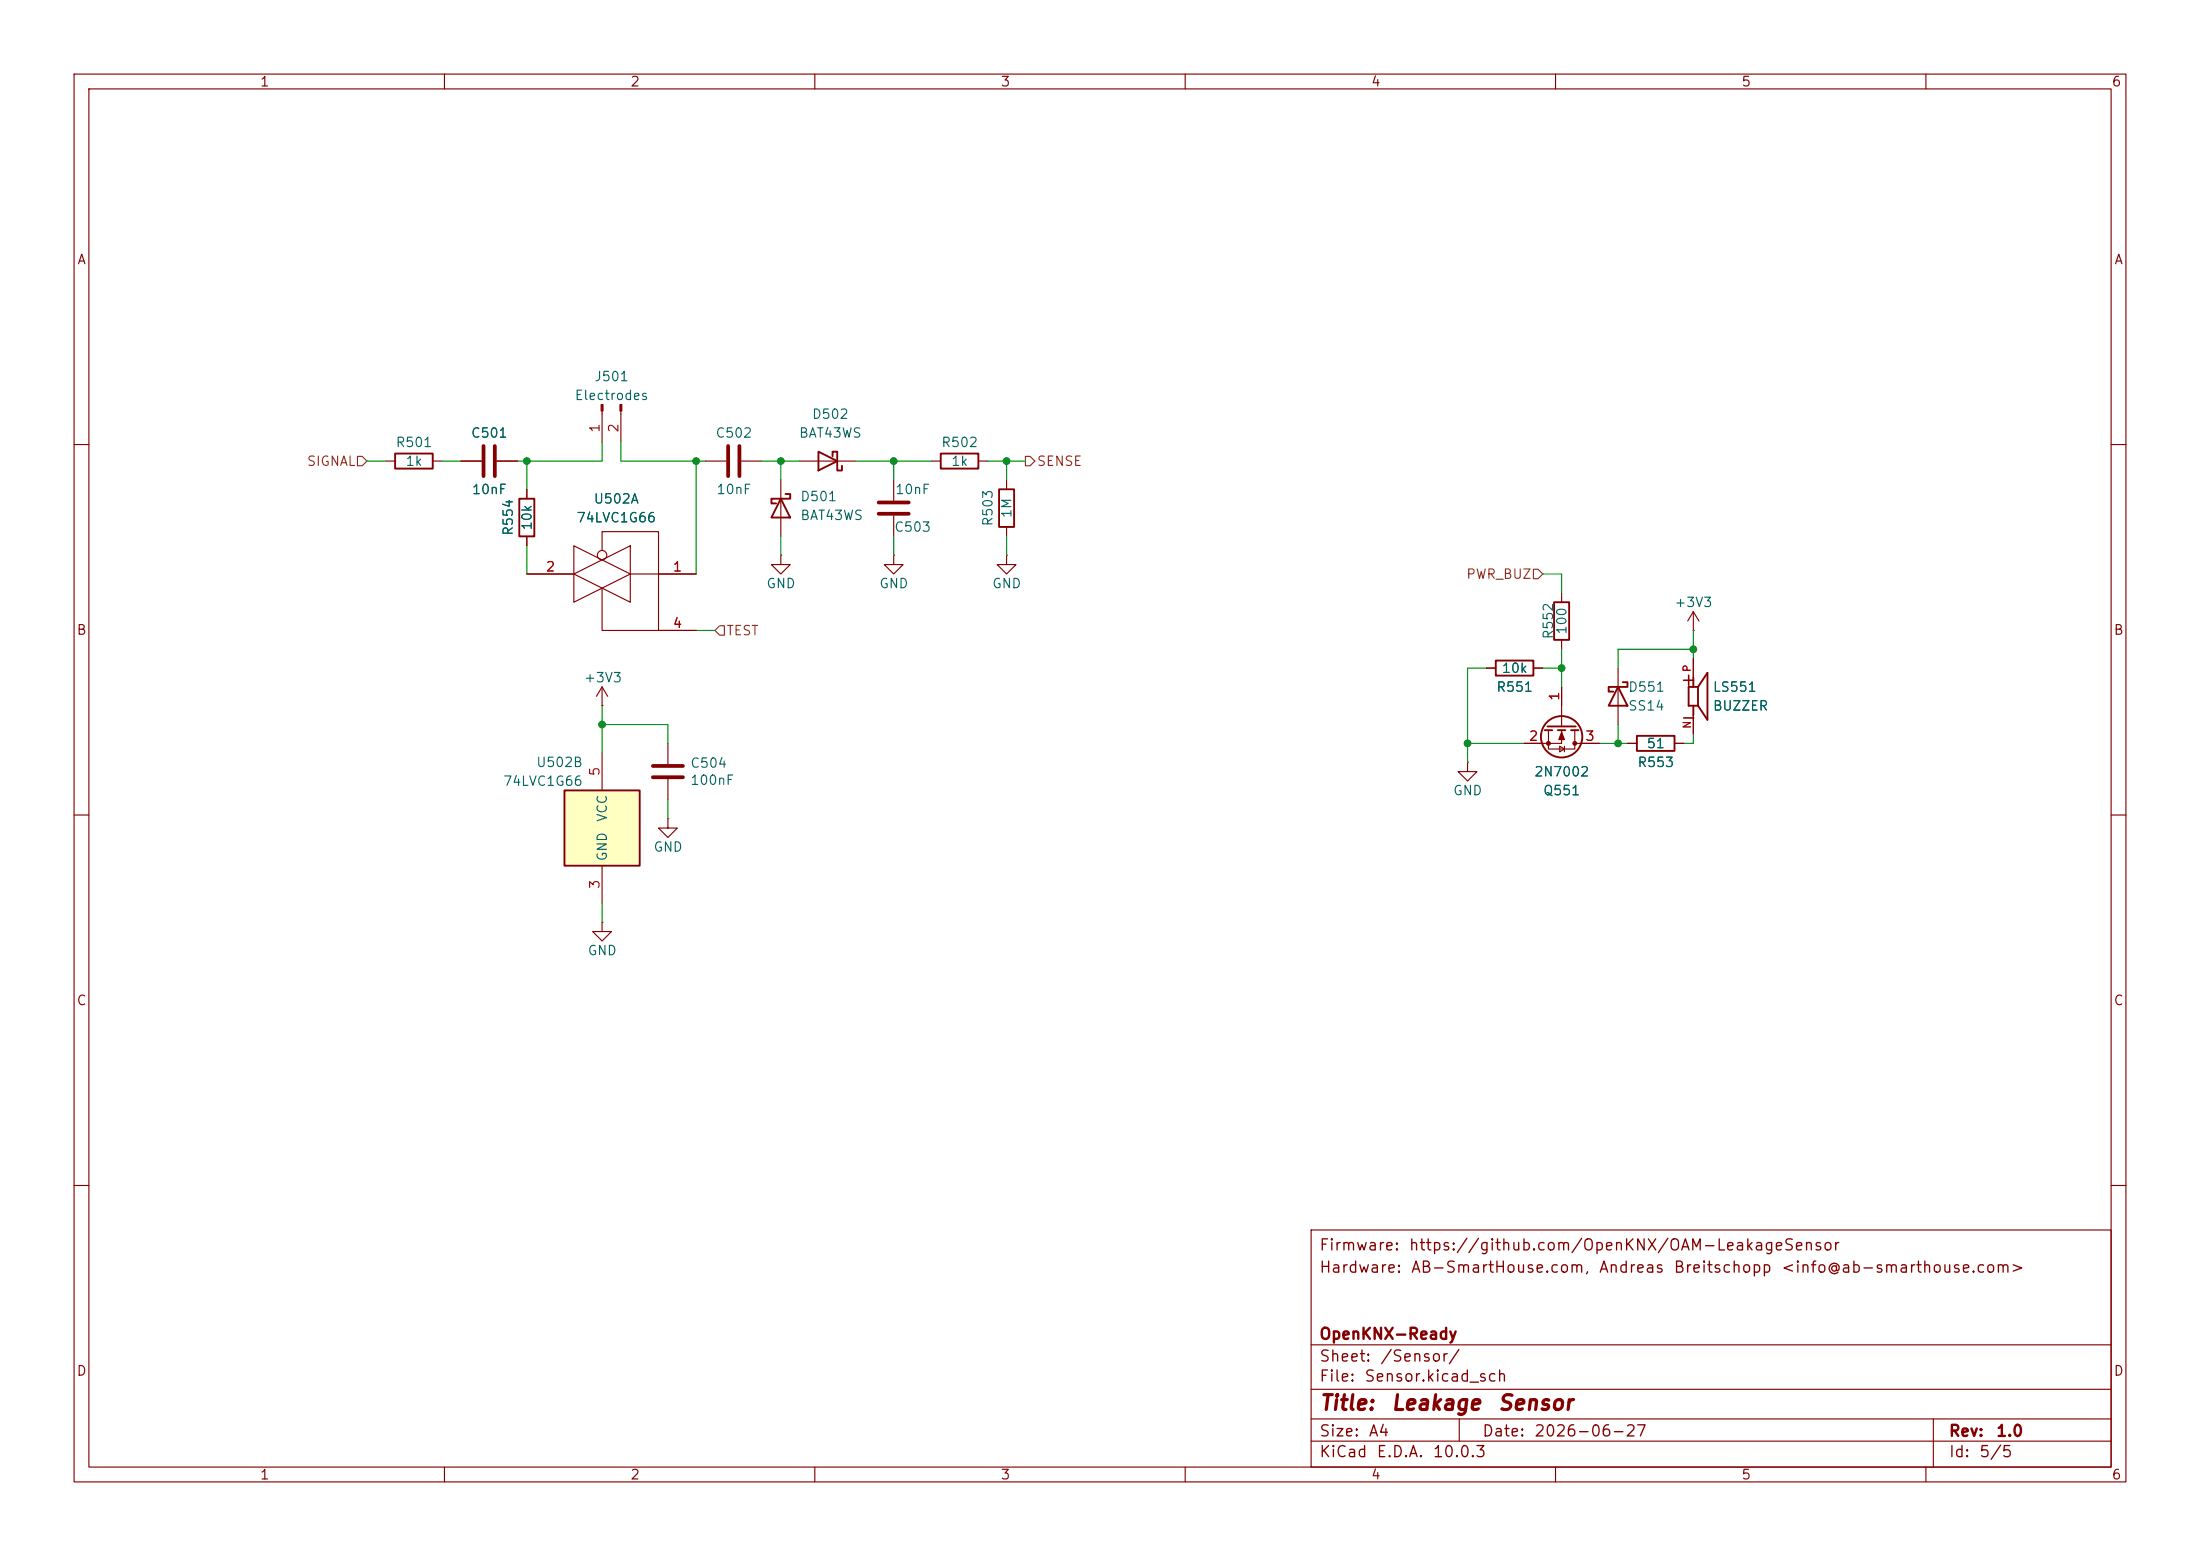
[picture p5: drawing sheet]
<svg xmlns="http://www.w3.org/2000/svg" width="297mm" height="210mm" viewBox="0 0 297 210" stroke-linecap="round" stroke-linejoin="round" font-family="sans-serif">
<g fill="none" stroke="#840000" stroke-width=".15">
<path d="M10 10h277v190h-277zM12 12h273v186h-273zM60 10v2M110 10v2M160 10v2M210 10v2M260 10v2M10 60h2M52.1 62.2h1.2M58.4 62.2h1.3M71.1 66v1.3M71.1 72.4v1.3"/>
<path d="M71.1 77.5h6.4M77.5 77.5l7.6-3.8v7.6zM77.5 73.7l7.6 3.8-7.6 3.8zM81.3 79.4v5.7h7.6M81.3 74.3v-2.5h7.6v13.3M85.1 77.5h8.9M285 60h2M81.3 95.3h.1M81.3 92.7l-.8 1.3M81.3 92.7l.7 1.3M81.3 92.7v2.6M88.9 85.1h5.1"/>
<path d="M200.7 90.2h1.2M207 90.2h1.3M218.4 90.2v7.6M10 110h2M90.2 110.5v1.3h1.2l-1.2 1.2-1.3-1.2h1.3M90.2 110.5h.1M90.2 100.3v2.8M90.2 105.2v2.8M198.1 102.9v1.2h1.3l-1.3 1.3-1.3-1.3h1.3M198.1 102.9h.1M285 110h2M81.3 124.5v1.2h1.2l-1.2 1.3-1.3-1.3h1.3"/>
<path d="M81.3 124.5h.1M10 160h2M177 166h108v32h-108zM285 160h2M60 198v2M110 198v2M160 198v2M177 194.5h108M177 191.5h108M177 187.5h108M177 181.5h108M197 191.5v3"/>
<path d="M210 198v2M260 198v2M261 191.5v6.5"/>
<circle cx="81.3" cy="74.9" r=".63"/>
</g>
<path d="M53.3 61.2h5.1v2h-5.1zM70.1 67.3h2v5.1h-2zM201.9 89.2h5.1v2h-5.1zM218.4 92.7l1.3 2.6h-2.5zM219.1 92.1h.6v.6h-2.5v.6h.6" fill="none" stroke="#840000" stroke-width=".25"/>
<path d="M88.1 103.4h4.1M88.1 104.9h4.1" fill="none" stroke="#840000" stroke-width=".51"/>
<path d="M76.2 106.7h10.2v10.1h-10.2z" fill="#ffffc2"/>
<g fill="none" stroke="#840000" stroke-width=".25">
<path d="M105.4 67.3l1.3 2.6h-2.6zM106 66.7h.7v.6h-2.6v.6h.7M110.5 61l2.5 1.2-2.5 1.3zM112.4 61.6v-.6h.6v2.5h.7v-.6M127 61.2h5.1v2h-5.1zM134.9 66h2v5.1h-2zM208.5 98.6h1M208.9 98h3.8M209.8 81.3h2v5.1h-2zM210.3 98.6h1M212.1 98.6h1M221 99.3h5.1v2h-5.1z"/>
<path d="M228.6 91.4v1.3M228.6 95.3v1.2M229.2 92.7h-1.2v2.6h1.2M229.2 92.7v2.6M229.2 92.7l1.3-1.9v6.4l-1.3-1.9M76.2 106.7h10.2v10.1h-10.2z"/>
<circle cx="210.8" cy="99.4" r="2.79"/>
</g>
<g fill="none" stroke="#840000" stroke-width=".15">
<path d="M81.3 55.5v4.2M83.8 55.5v4.2M62.2 62.2h2.8M67.1 62.2h2.7M71.1 66v1.3M71.1 72.4v1.3M71.1 77.5h6.4M88.9 77.5h5.1M95.2 62.2h2.8M100.1 62.2h2.8M105.4 74.9v1.3h1.3l-1.3 1.3-1.3-1.3h1.3M105.4 74.9h.1"/>
<path d="M105.4 64.8v7.6M107.9 62.2h7.7M120.6 74.9v1.3h1.3l-1.3 1.3-1.2-1.3h1.2M120.6 74.9h.1M120.6 64.8v2.8M120.6 69.6v2.8M125.7 62.2h1.3M132.1 62.2h1.2M135.9 74.9v1.3h1.3l-1.3 1.3-1.3-1.3h1.3M135.9 74.9h.1M135.9 64.8v1.2M135.9 71.1v1.3"/>
<path d="M88.9 85.1h5.1M200.7 90.2h1.2M207 90.2h1.3M209 98.6v2.5h3.6v-2.5M210.8 98.6v1.7h-5.1M210.8 80v1.3M210.8 86.4v1.2M210.8 92.7v5.3M228.6 85.1h.1M228.6 82.6l-.8 1.2M228.6 82.6l.8 1.2M228.6 82.6v2.5"/>
<path d="M228.6 88.9v2.5M228.6 96.5v2.6M81.3 101.6v5.1M81.3 116.8v5.1M210.6 100.7l.6 .4-.6 .4zM211.2 100.7v.8M212.6 100.3h3.3M219.7 100.3h1.3M226.1 100.3h1.2"/>
</g>
<g fill="#840000" stroke="#840000" stroke-width=".15">
<path d="M210.8 98.8l.4 1h-.8z"/>
<path d="M81.2 54.6h.2v.9h-.2z"/>
<path d="M83.7 54.6h.2v.9h-.2z"/>
<circle cx="212.6" cy="100.3" r=".25"/>
<circle cx="209" cy="100.3" r=".25"/>
</g>
<path d="M65.3 60.2v4.1M66.8 60.2v4.1M98.3 60.2v4.1M99.8 60.2v4.1M118.6 69.3h4.1M118.6 67.8h4.1" fill="none" stroke="#840000" stroke-width=".51"/>
<path d="M48.3 61.6h.6l.6 .6-.6 .7h-.6zM138.4 61.6h.7l.6 .6-.6 .7h-.7zM207 76.8h.6l.7 .7-.7 .6h-.6zM97.2 84.5h.6v1.2h-.6l-.7-.6z" fill="none" stroke="#725600" stroke-width=".15"/>
<g fill="none" stroke="#009600" stroke-width=".15">
<path d="M81.3 59.7v2.5h-11.5M83.8 59.7v2.5h11.4M49.5 62.2h2.6M59.7 62.2h2.5M71.1 62.2v3.8M71.1 73.7v3.8M94 62.2v15.3M102.9 62.2h5M105.4 62.2v2.6M105.4 72.4v2.5M115.6 62.2h10.1M120.6 62.2v2.6"/>
<path d="M120.6 72.4v2.5M133.3 62.2h5.1M135.9 62.2v2.6M135.9 72.4v2.5M208.3 77.5h2.5v2.5M81.3 95.3v6.3M81.3 97.8h8.9v2.5M94 85.1h2.5M200.7 90.2h-2.6v12.7M208.3 90.2h2.5M210.8 87.6v5.1M218.4 97.8v2.5"/>
<path d="M228.6 87.6h-10.2v2.6M228.6 85.1v3.8M228.6 99.1v1.2h-1.3M90.2 108v2.5M198.1 100.3h7.6M215.9 100.3h3.8M81.3 121.9v2.6"/>
</g>
<g fill="#009600" stroke="#009600" stroke-width=".14">
<circle cx="71.1" cy="62.2" r=".46"/>
<circle cx="81.3" cy="97.8" r=".46"/>
<circle cx="228.6" cy="87.6" r=".46"/>
<circle cx="198.1" cy="100.3" r=".46"/>
<circle cx="218.4" cy="100.3" r=".46"/>
<circle cx="210.8" cy="90.2" r=".46"/>
<circle cx="120.6" cy="62.2" r=".46"/>
<circle cx="135.9" cy="62.2" r=".46"/>
<circle cx="105.4" cy="62.2" r=".46"/>
<circle cx="94" cy="62.2" r=".46"/>
</g>
<g font-size="2" fill="#840000">
<text x="178" y="190.8">Title:</text>
<text x="187.7" y="190.8">Leakage</text>
<text x="202.1" y="190.8">Sensor</text>
</g>
<g font-size="1.8" fill="#840000">
<text x="226.7" y="93">+</text>
<text x="226.7" y="98.1">-</text>
</g>
<g font-size="1.5" fill="#840000">
<text x="178" y="172.2">Hardware:</text>
<text x="178" y="169.2">Firmware:</text>
<text x="190.1" y="169.2">https://github.com/OpenKNX/OAM-LeakageSensor</text>
<text x="190.4" y="172.2">AB-SmartHouse.com,</text>
<text x="215.7" y="172.2">Andreas</text>
<text x="225.8" y="172.2">Breitschopp</text>
<text x="240.3" y="172.2">&lt;info@ab-smarthouse.com&gt;</text>
<text x="178" y="184.2">Sheet:</text>
<text x="178" y="181.2">OpenKNX-Ready</text>
<text x="186.2" y="184.2">/Sensor/</text>
<text x="178" y="186.9">File:</text>
<text x="184.1" y="186.9">Sensor.kicad_sch</text>
<text x="178" y="197.1">KiCad</text>
<text x="178" y="194.3">Size:</text>
<text x="184.7" y="194.3">A4</text>
<text x="185.7" y="197.1">E.D.A.</text>
<text x="193.3" y="197.1">10.0.3</text>
<text x="200" y="194.3">Date:</text>
<text x="207" y="194.3">2026-06-27</text>
<text x="263" y="194.3">Rev:</text>
<text x="263" y="197.1">Id:</text>
<text x="267.1" y="197.1">5/5</text>
<text x="269.4" y="194.3">1.0</text>
</g>
<g font-size="1.3" fill="#840000">
<text x="35" y="12">1</text>
<text x="85" y="12">2</text>
<text x="135" y="12">3</text>
<text x="185" y="12">4</text>
<text x="235" y="12">5</text>
<text x="285" y="12">6</text>
<text x="10.3" y="36">A</text>
<text x="285.3" y="36">A</text>
<text x="10.3" y="86">B</text>
<text x="285.3" y="86">B</text>
<text x="10.3" y="136">C</text>
<text x="285.3" y="136">C</text>
<text x="10.3" y="186">D</text>
<text x="285.3" y="186">D</text>
<text x="35" y="200">1</text>
<text x="85" y="200">2</text>
<text x="135" y="200">3</text>
<text x="185" y="200">4</text>
<text x="235" y="200">5</text>
<text x="285" y="200">6</text>
</g>
<g font-size="1.3" fill="#006464">
<text x="80.2" y="51.8">J501</text>
<text x="63.5" y="59.4">C501</text>
<text x="77.5" y="54.3">Electrodes</text>
<text x="96.5" y="59.4">C502</text>
<text x="107.8" y="59.4">BAT43WS</text>
<text x="109.5" y="56.9">D502</text>
<text x="53.3" y="60.7">R501</text>
<text x="54.7" y="63.2">1k</text>
<text x="127" y="60.7">R502</text>
<text x="128.3" y="63.2">1k</text>
<text x="63.6" y="67">10nF</text>
<text x="72.1" y="71.7" transform="rotate(-90 72.1 71.7)">10k</text>
<text x="77.7" y="70.8">74LVC1G66</text>
<text x="80.1" y="68.3">U502A</text>
<text x="96.6" y="67">10nF</text>
<text x="108" y="68">D501</text>
<text x="108" y="70.5">BAT43WS</text>
<text x="120.8" y="67">10nF</text>
<text x="134.3" y="71.1" transform="rotate(-90 134.3 71.1)">R503</text>
<text x="136.9" y="70" transform="rotate(-90 136.9 70)">1M</text>
<text x="69.6" y="72.4" transform="rotate(-90 69.6 72.4)">R554</text>
<text x="120.6" y="72.1">C503</text>
<text x="103.4" y="79.7">GND</text>
<text x="118.6" y="79.7">GND</text>
<text x="133.9" y="79.7">GND</text>
<text x="226" y="82.3">+3V3</text>
<text x="210" y="86.4" transform="rotate(-90 210 86.4)">R552</text>
<text x="211.8" y="85.7" transform="rotate(-90 211.8 85.7)">100</text>
<text x="78.7" y="92.4">+3V3</text>
<text x="201.9" y="93.7">R551</text>
<text x="202.6" y="91.1">10k</text>
<text x="219.7" y="93.7">D551</text>
<text x="231.1" y="93.7">LS551</text>
<text x="219.7" y="96.2">SS14</text>
<text x="222.2" y="101.3">51</text>
<text x="231.1" y="96.2">BUZZER</text>
<text x="67.8" y="106.4">74LVC1G66</text>
<text x="72.3" y="103.8">U502B</text>
<text x="93.1" y="103.9">C504</text>
<text x="93.1" y="106.3">100nF</text>
<text x="196.1" y="107.7">GND</text>
<text x="207" y="105.1">2N7002</text>
<text x="208.2" y="107.7">Q551</text>
<text x="221" y="103.8">R553</text>
<text x="82.3" y="111" transform="rotate(-90 82.3 111)">VCC</text>
<text x="82.3" y="116.3" transform="rotate(-90 82.3 116.3)">GND</text>
<text x="88.1" y="115.3">GND</text>
<text x="79.2" y="129.2">GND</text>
</g>
<g font-size="1.3" fill="#a90000">
<text x="81.3" y="58.5" transform="rotate(-90 81.3 58.5)">1</text>
<text x="83.8" y="58.5" transform="rotate(-90 83.8 58.5)">2</text>
<text x="73.6" y="77.4">2</text>
<text x="90.7" y="77.4">1</text>
<text x="90.7" y="85.1">4</text>
<text x="210.8" y="94.7" transform="rotate(-90 210.8 94.7)">1</text>
<text x="206.3" y="100.3">2</text>
<text x="213.9" y="100.3">3</text>
<text x="81.3" y="104.8" transform="rotate(-90 81.3 104.8)">5</text>
<text x="81.3" y="120.1" transform="rotate(-90 81.3 120.1)">3</text>
</g>
<g font-size="1.3" fill="#725600">
<text x="41.3" y="63.2">SIGNAL</text>
<text x="139.9" y="63.2">SENSE</text>
<text x="197.8" y="78.4">PWR_BUZ</text>
<text x="98" y="86.1">TEST</text>
</g>
<g font-size="1" fill="#a90000">
<text x="228.5" y="90.8" transform="rotate(-90 228.5 90.8)">P</text>
<text x="228.5" y="98.4" transform="rotate(-90 228.5 98.4)">N</text>
</g>
</svg>
